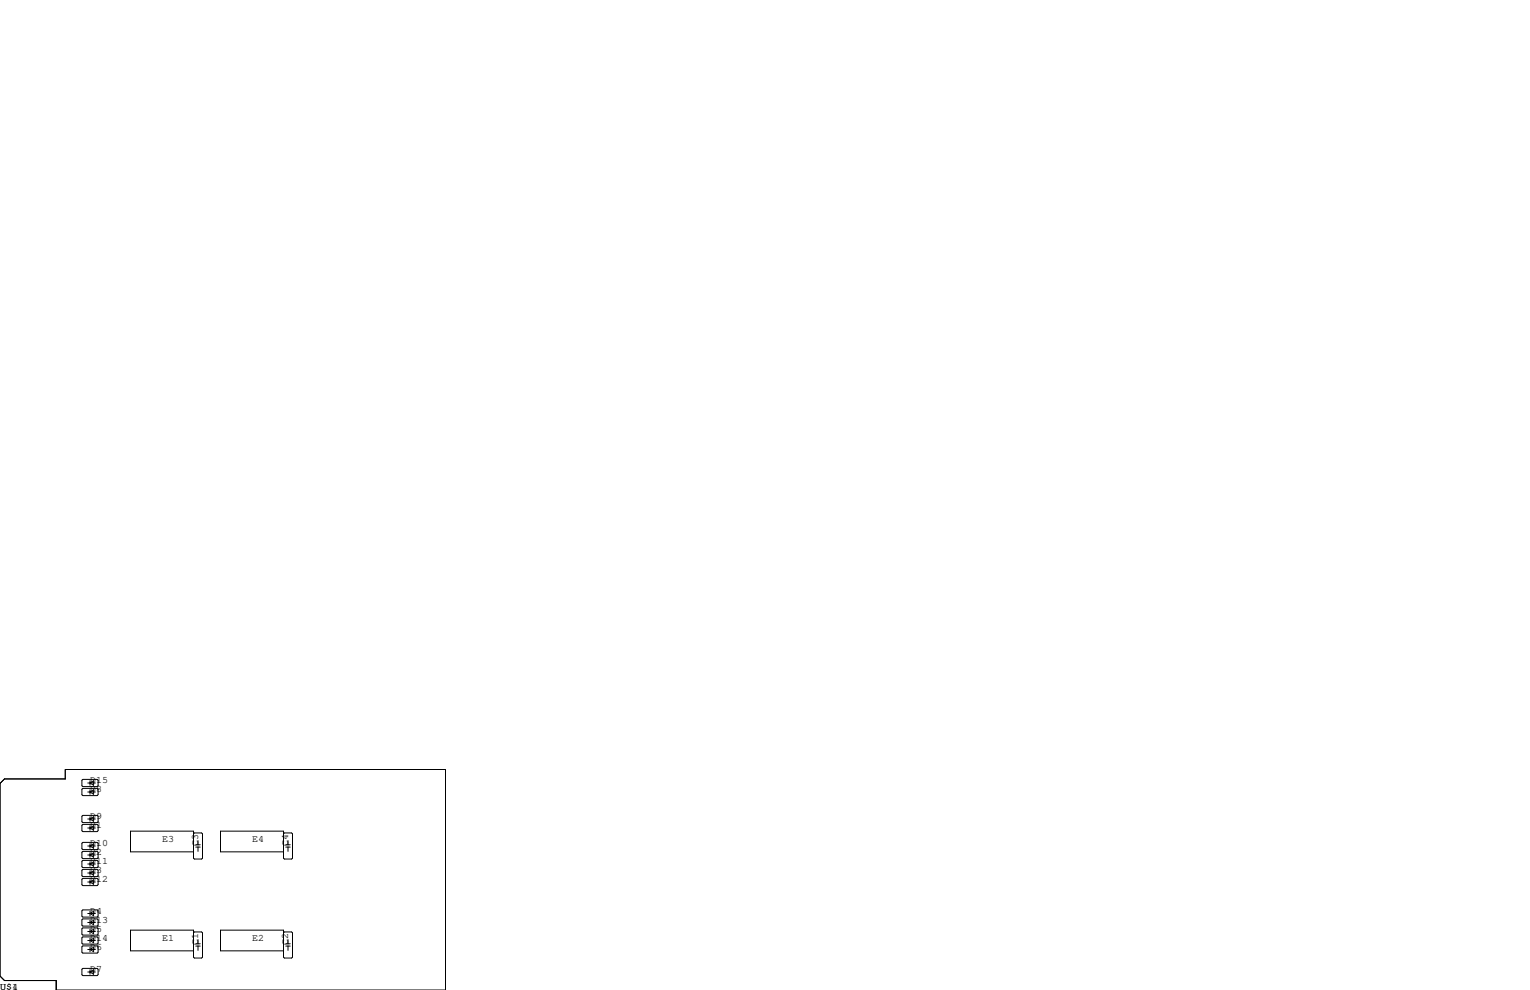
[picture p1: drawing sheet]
<svg xmlns="http://www.w3.org/2000/svg" width="432mm" height="279mm" viewBox="0 0 432 279" stroke-linecap="round" stroke-linejoin="round" font-family="sans-serif">
<g fill="none" stroke="#000" stroke-width=".28">
<path d="M23.4 220h4l.3 .2v1.5l-.3 .3h-4l-.3-.3v-1.5zM0 221.1l1.3-1.3h17.1v-2.6h107.3v62.2h-109.8v-2.7h-14.6l-1.3-1.2zM23.4 232.7h4l.3 .2v1.5l-.3 .3h-4l-.3-.3v-1.5zM23.4 222.5h4l.3 .3v1.5l-.3 .2h-4l-.3-.2v-1.5zM23.4 230.1h4l.3 .3v1.5l-.3 .3h-4l-.3-.3v-1.5zM23.4 237.7h4l.3 .3v1.5l-.3 .3h-4l-.3-.3v-1.5zM24.8 233.7h2.1M24.8 223.5h2.1M24.8 231.1h2.1M24.8 238.8h2.1M24.8 221h2.1M25.4 221l1-.7v1.3z"/>
<path d="M25.4 223.5l1-.6v1.3zM25.4 231.1l1-.6v1.3zM25.4 233.7l1-.7v1.3zM25.4 238.8l1-.7v1.3zM25.4 220.3v1.3M25.4 222.9v1.3M25.4 230.5v1.3M25.4 233v1.3M25.4 238.1v1.3M54.6 235.3l.3-.2h2l.3 .2v6.9l-.3 .2h-2l-.3-.2v-7.6h-17.8v5.8h17.8M55.2 239.1h1.3M55.2 238.4h1.3"/>
<path d="M55.9 237.2v1.2M55.9 239.1v1.2M80 235.3l.3-.2h2l.3 .2v6.9l-.3 .2h-2l-.3-.2v-7.6h-17.8v5.8h17.8M80.6 239.1h1.3M80.6 238.4h1.3M81.3 237.2v1.2M81.3 239.1v1.2M23.1 245.6l.3-.2h4l.3 .2v1.5l-.3 .3h-4l-.3-.3zM23.1 248.2l.3-.3h4l.3 .3v1.5l-.3 .2h-4l-.3-.2zM23.1 257l.3-.2h4l.3 .2v1.6l-.3 .2h-4l-.3-.2zM23.1 259.6l.3-.3h4l.3 .3v1.5l-.3 .3h-4l-.3-.3zM23.4 240.3h4l.3 .2v1.6l-.3 .2h-4l-.3-.2v-1.6z"/>
<path d="M23.4 242.8h4l.3 .3v1.5l-.3 .3h-4l-.3-.3v-1.5zM24.8 241.3h2.1M24.8 246.4h2.1M24.8 257.8h2.1M24.8 243.8h2.1M24.8 248.9h2.1M25.4 241.3l1-.6v1.2zM25.4 243.8l1-.6v1.3zM25.4 246.4l1-.7v1.3zM25.4 248.9l1-.6v1.3zM25.4 257.8l1-.6v1.2zM25.4 240.7v1.2"/>
<path d="M25.4 243.2v1.3M25.4 245.7v1.3M25.4 248.3v1.3M25.4 257.2v1.2M25.4 259.7v1.3M23.1 267.2l.3-.2h4l.3 .2v1.5l-.3 .3h-4l-.3-.3zM23.1 262.1l.3-.2h4l.3 .2v1.6l-.3 .2h-4l-.3-.2zM23.1 264.7l.3-.3h4l.3 .3v1.5l-.3 .2h-4l-.3-.2zM23.1 273.6l.3-.3h4l.3 .3v1.5l-.3 .2h-4l-.3-.2zM24.8 262.9h2.1M24.8 268h2.1M24.8 274.3h2.1"/>
<path d="M24.8 260.3h2.1M24.8 265.4h2.1M25.4 260.3l1-.6v1.3zM25.4 262.9l1-.6v1.2zM25.4 265.4l1-.6v1.3zM25.4 268l1-.7v1.3zM25.4 274.3l1-.6v1.3zM25.4 262.3v1.2M25.4 264.8v1.3M25.4 267.3v1.3M25.4 273.7v1.3M54.6 263.3l.3-.3h2l.3 .3v6.8l-.3 .3h-2l-.3-.3v-7.6h-17.8v5.9h17.8"/>
<path d="M55.2 267h1.3M55.2 266.4h1.3M55.9 265.2v1.2M55.9 267v1.2M80 263.3l.3-.3h2l.3 .3v6.8l-.3 .3h-2l-.3-.3v-7.6h-17.8v5.9h17.8M80.6 267h1.3M80.6 266.4h1.3M81.3 265.2v1.2M81.3 267v1.2"/>
</g>
<g font-size="2.8">
<text x="25.4" y="221">D15</text>
<text x="25.4" y="223.5">D8</text>
<text x="25.4" y="233.7">D1</text>
<text x="25.4" y="231.1">D9</text>
<text x="25.4" y="238.8">D10</text>
<text x="45.7" y="237.5">E3</text>
<text x="55.9" y="238.8" transform="rotate(-90 55.9 238.8)">C3</text>
<text x="71.1" y="237.5">E4</text>
<text x="81.3" y="238.8" transform="rotate(-90 81.3 238.8)">C4</text>
<text x="25.4" y="241.3">D2</text>
<text x="25.4" y="243.8">D11</text>
<text x="25.4" y="246.4">D3</text>
<text x="25.4" y="248.9">D12</text>
<text x="25.4" y="257.8">D4</text>
<text x="25.4" y="262.9">D5</text>
<text x="25.4" y="260.3">D13</text>
<text x="25.4" y="268">D6</text>
<text x="25.4" y="265.4">D14</text>
<text x="45.7" y="265.4">E1</text>
<text x="55.9" y="266.7" transform="rotate(-90 55.9 266.7)">C1</text>
<text x="71.1" y="265.4">E2</text>
<text x="81.3" y="266.7" transform="rotate(-90 81.3 266.7)">C2</text>
<text x="25.4" y="274.3">D7</text>
<text x="0" y="279.4">U$4</text>
<text x="3.4" y="279.4">1</text>
</g>
</svg>
